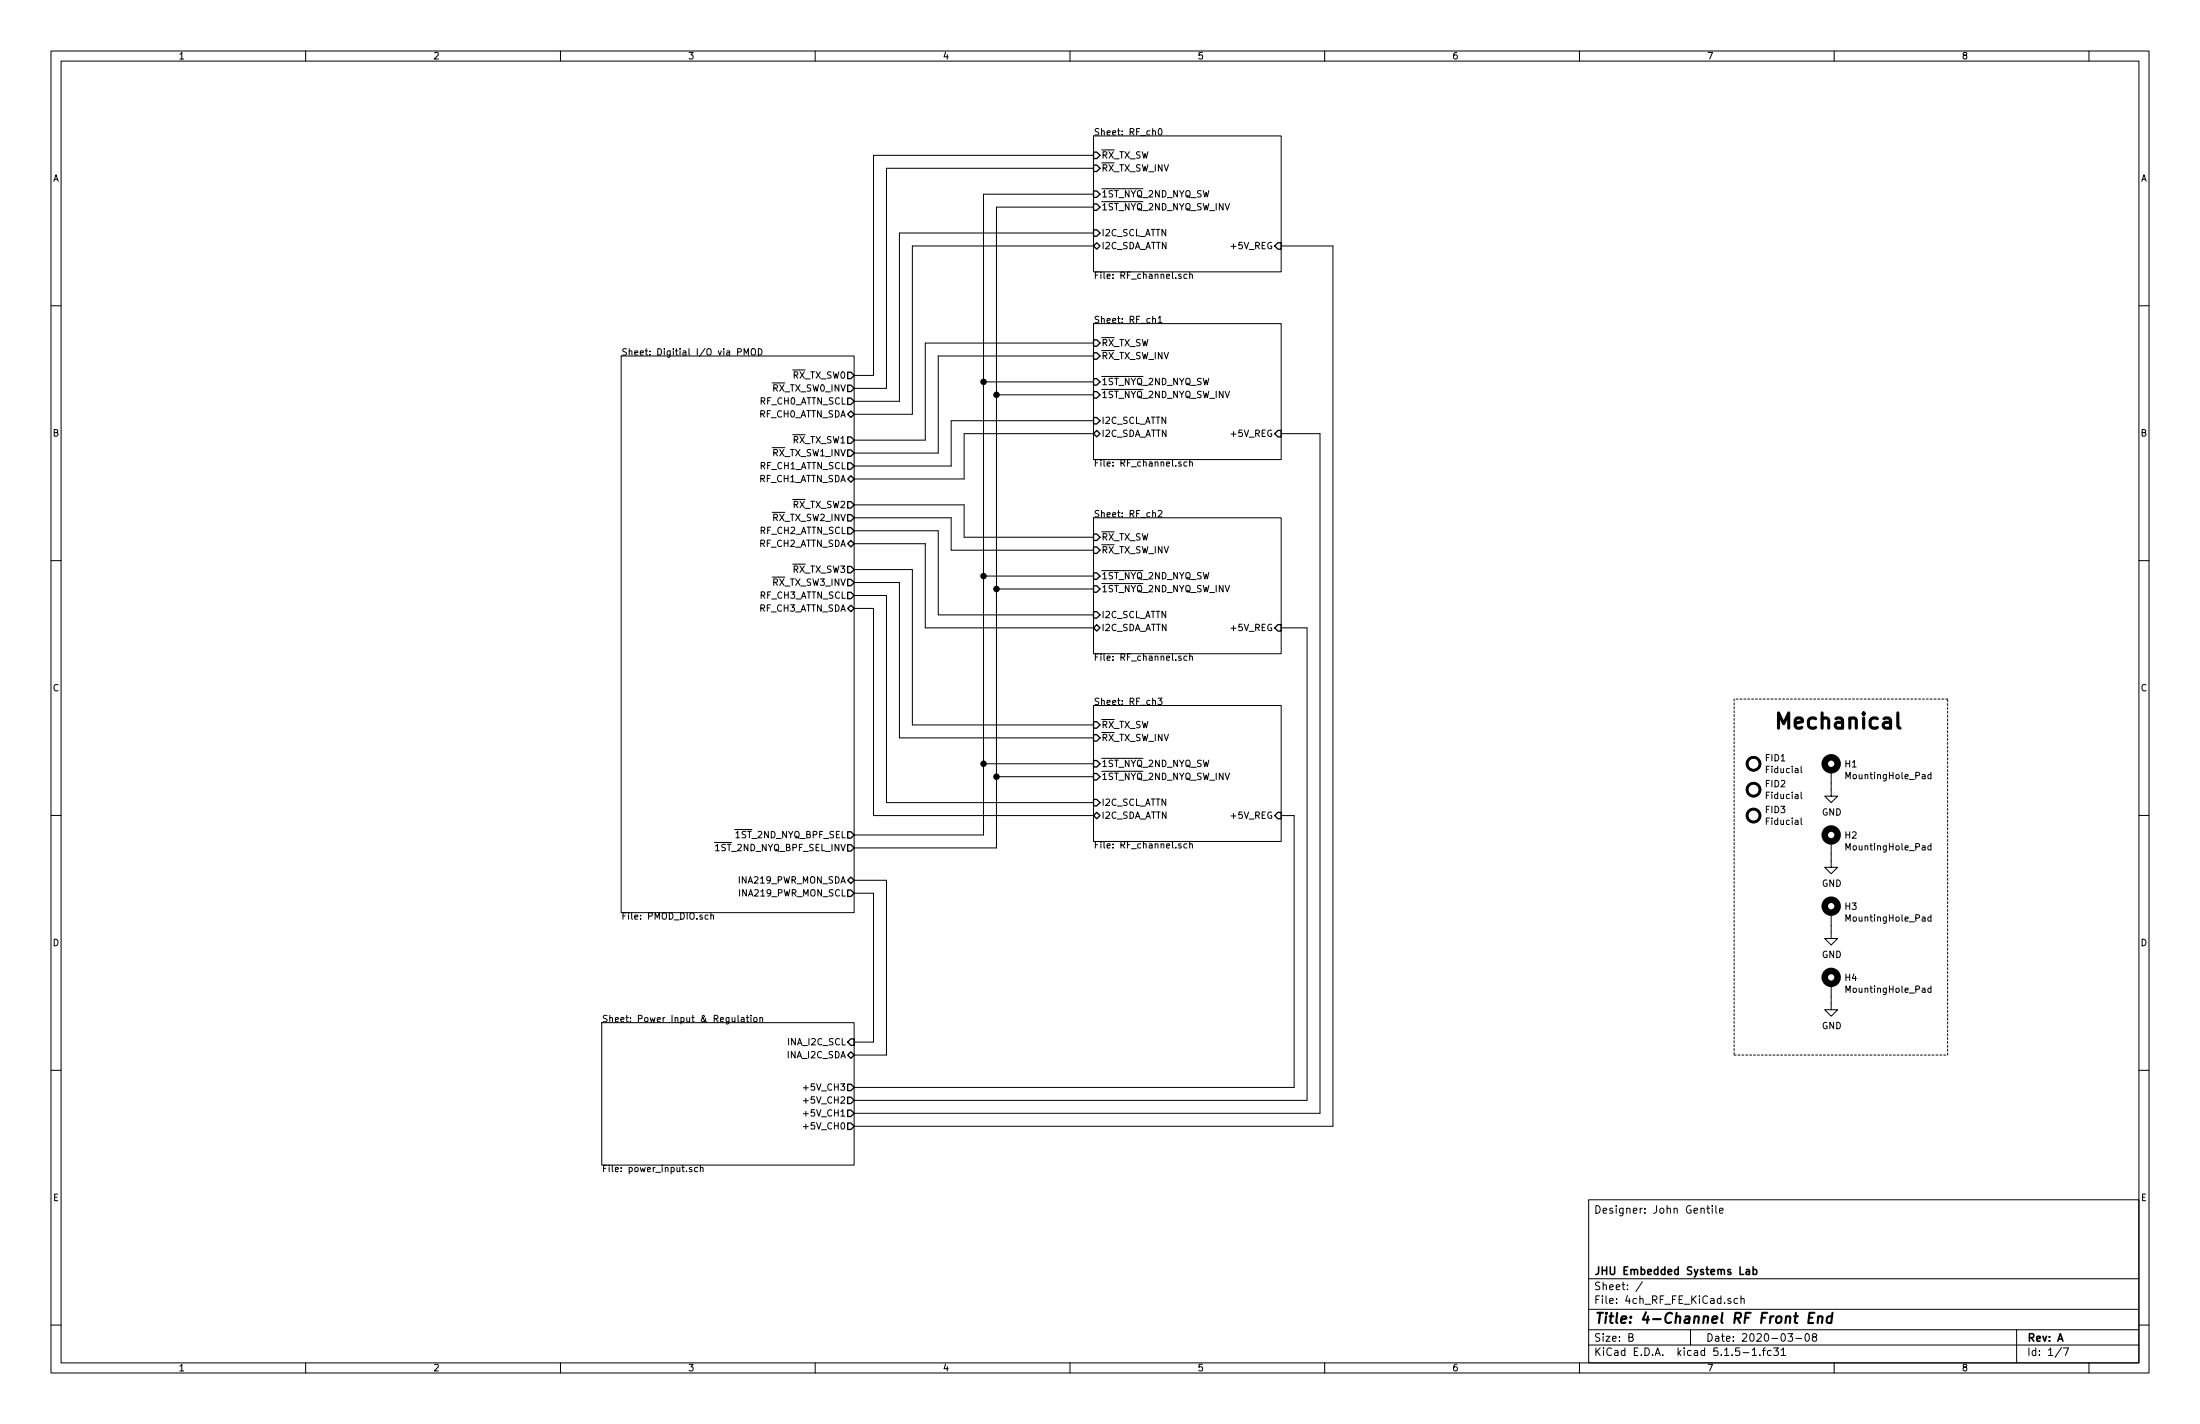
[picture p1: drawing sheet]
EESchema Schematic File Version 4
EELAYER 30 0
EELAYER END
$Descr B 17000 11000
encoding utf-8
Sheet 1 7
Title "4-Channel RF Front End"
Date "2020-03-08"
Rev "A"
Comp "JHU Embedded Systems Lab"
Comment1 ""
Comment2 ""
Comment3 ""
Comment4 "Designer: John Gentile"
$EndDescr
$Sheet
S 4650 7900 1950 1100
U 5E5BBCD5
F0 "Power Input & Regulation" 50
F1 "power_input.sch" 50
F2 "INA_I2C_SCL" I R 6600 8050 50 
F3 "INA_I2C_SDA" B R 6600 8150 50 
F4 "+5V_CH0" O R 6600 8700 50 
F5 "+5V_CH1" O R 6600 8600 50 
F6 "+5V_CH2" O R 6600 8500 50 
F7 "+5V_CH3" O R 6600 8400 50 
$EndSheet
$Sheet
S 4800 2750 1800 4300
U 5E86F12A
F0 "Digitial I/O via PMOD" 50
F1 "PMOD_DIO.sch" 50
F2 "~RX~_TX_SW3" O R 6600 4400 50 
F3 "~RX~_TX_SW2" O R 6600 3900 50 
F4 "~RX~_TX_SW1" O R 6600 3400 50 
F5 "~RX~_TX_SW0" O R 6600 2900 50 
F6 "RF_CH0_ATTN_SCL" O R 6600 3100 50 
F7 "RF_CH0_ATTN_SDA" B R 6600 3200 50 
F8 "RF_CH1_ATTN_SCL" O R 6600 3600 50 
F9 "RF_CH1_ATTN_SDA" B R 6600 3700 50 
F10 "RF_CH2_ATTN_SCL" O R 6600 4100 50 
F11 "RF_CH2_ATTN_SDA" B R 6600 4200 50 
F12 "RF_CH3_ATTN_SCL" O R 6600 4600 50 
F13 "RF_CH3_ATTN_SDA" B R 6600 4700 50 
F14 "INA219_PWR_MON_SCL" O R 6600 6900 50 
F15 "INA219_PWR_MON_SDA" B R 6600 6800 50 
F16 "~RX~_TX_SW0_INV" O R 6600 3000 50 
F17 "~RX~_TX_SW1_INV" O R 6600 3500 50 
F18 "~RX~_TX_SW2_INV" O R 6600 4000 50 
F19 "~RX~_TX_SW3_INV" O R 6600 4500 50 
F20 "~1ST~_2ND_NYQ_BPF_SEL_INV" O R 6600 6550 50 
F21 "~1ST~_2ND_NYQ_BPF_SEL" O R 6600 6450 50 
$EndSheet
$Sheet
S 8450 1050 1450 1050
U 5E5AB76A
F0 "RF_ch0" 50
F1 "RF_channel.sch" 50
F2 "~RX~_TX_SW" I L 8450 1200 50 
F3 "I2C_SCL_ATTN" I L 8450 1800 50 
F4 "I2C_SDA_ATTN" B L 8450 1900 50 
F5 "~RX~_TX_SW_INV" I L 8450 1300 50 
F6 "~1ST_NYQ~_2ND_NYQ_SW" I L 8450 1500 50 
F7 "~1ST_NYQ~_2ND_NYQ_SW_INV" I L 8450 1600 50 
F8 "+5V_REG" I R 9900 1900 50 
$EndSheet
$Sheet
S 8450 2500 1450 1050
U 5F1B5C00
F0 "RF_ch1" 50
F1 "RF_channel.sch" 50
F2 "~RX~_TX_SW" I L 8450 2650 50 
F3 "I2C_SCL_ATTN" I L 8450 3250 50 
F4 "I2C_SDA_ATTN" B L 8450 3350 50 
F5 "~RX~_TX_SW_INV" I L 8450 2750 50 
F6 "~1ST_NYQ~_2ND_NYQ_SW" I L 8450 2950 50 
F7 "~1ST_NYQ~_2ND_NYQ_SW_INV" I L 8450 3050 50 
F8 "+5V_REG" I R 9900 3350 50 
$EndSheet
$Sheet
S 8450 5450 1450 1050
U 5F1B6B42
F0 "RF_ch3" 50
F1 "RF_channel.sch" 50
F2 "~RX~_TX_SW" I L 8450 5600 50 
F3 "I2C_SCL_ATTN" I L 8450 6200 50 
F4 "I2C_SDA_ATTN" B L 8450 6300 50 
F5 "~RX~_TX_SW_INV" I L 8450 5700 50 
F6 "~1ST_NYQ~_2ND_NYQ_SW" I L 8450 5900 50 
F7 "~1ST_NYQ~_2ND_NYQ_SW_INV" I L 8450 6000 50 
F8 "+5V_REG" I R 9900 6300 50 
$EndSheet
Wire Wire Line
	6600 2900 6750 2900
Wire Wire Line
	6750 2900 6750 1200
Wire Wire Line
	6750 1200 8450 1200
Wire Wire Line
	8450 1300 6850 1300
Wire Wire Line
	6850 1300 6850 3000
Wire Wire Line
	6850 3000 6600 3000
Wire Wire Line
	6600 3100 6950 3100
Wire Wire Line
	6950 3100 6950 1800
Wire Wire Line
	6950 1800 8450 1800
Wire Wire Line
	8450 1900 7050 1900
Wire Wire Line
	7050 1900 7050 3200
Wire Wire Line
	7050 3200 6600 3200
Wire Wire Line
	8450 2650 7150 2650
Wire Wire Line
	7150 2650 7150 3400
Wire Wire Line
	7150 3400 6600 3400
Wire Wire Line
	6600 3500 7250 3500
Wire Wire Line
	7250 3500 7250 2750
Wire Wire Line
	7250 2750 8450 2750
Wire Wire Line
	8450 3250 7350 3250
Wire Wire Line
	7350 3250 7350 3600
Wire Wire Line
	7350 3600 6600 3600
Wire Wire Line
	6600 3700 7450 3700
Wire Wire Line
	7450 3700 7450 3350
Wire Wire Line
	7450 3350 8450 3350
Wire Wire Line
	6600 3900 7450 3900
Wire Wire Line
	7450 3900 7450 4150
Wire Wire Line
	7450 4150 8450 4150
Wire Wire Line
	8450 4250 7350 4250
Wire Wire Line
	7350 4250 7350 4000
Wire Wire Line
	7350 4000 6600 4000
Wire Wire Line
	6600 4100 7250 4100
Wire Wire Line
	7250 4100 7250 4750
Wire Wire Line
	7250 4750 8450 4750
Wire Wire Line
	6600 4200 7150 4200
Wire Wire Line
	7150 4200 7150 4850
Wire Wire Line
	7150 4850 8450 4850
Wire Wire Line
	6600 4400 7050 4400
Wire Wire Line
	7050 4400 7050 5600
Wire Wire Line
	7050 5600 8450 5600
Wire Wire Line
	8450 5700 6950 5700
Wire Wire Line
	6950 5700 6950 4500
Wire Wire Line
	6950 4500 6600 4500
Wire Wire Line
	6600 4600 6850 4600
Wire Wire Line
	6850 4600 6850 6200
Wire Wire Line
	6850 6200 8450 6200
Wire Wire Line
	8450 6300 6750 6300
Wire Wire Line
	6750 6300 6750 4700
Wire Wire Line
	6750 4700 6600 4700
Wire Wire Line
	8450 1500 7600 1500
Wire Wire Line
	7600 1500 7600 2950
Wire Wire Line
	7600 6450 6600 6450
Wire Wire Line
	8450 1600 7700 1600
Wire Wire Line
	7700 1600 7700 3050
Wire Wire Line
	7700 6550 6600 6550
Wire Wire Line
	8450 2950 7600 2950
Connection ~ 7600 2950
Wire Wire Line
	8450 3050 7700 3050
Connection ~ 7700 3050
Wire Wire Line
	7700 3050 7700 4550
Wire Wire Line
	8450 4450 7600 4450
Wire Wire Line
	7600 2950 7600 4450
Connection ~ 7600 4450
Wire Wire Line
	7600 4450 7600 5900
Wire Wire Line
	8450 4550 7700 4550
Connection ~ 7700 4550
Wire Wire Line
	7700 4550 7700 6000
Wire Wire Line
	8450 5900 7600 5900
Connection ~ 7600 5900
Wire Wire Line
	7600 5900 7600 6450
Wire Wire Line
	8450 6000 7700 6000
Connection ~ 7700 6000
Wire Wire Line
	7700 6000 7700 6550
Wire Wire Line
	6600 8050 6750 8050
Wire Wire Line
	6750 8050 6750 6900
Wire Wire Line
	6750 6900 6600 6900
Wire Wire Line
	6600 6800 6850 6800
Wire Wire Line
	6850 6800 6850 8150
Wire Wire Line
	6850 8150 6600 8150
Wire Wire Line
	6600 8400 10000 8400
Wire Wire Line
	10000 8400 10000 6300
Wire Wire Line
	10000 6300 9900 6300
Wire Wire Line
	6600 8500 10100 8500
Wire Wire Line
	10100 8500 10100 4850
Wire Wire Line
	10100 4850 9900 4850
Wire Wire Line
	6600 8600 10200 8600
Wire Wire Line
	10200 8600 10200 3350
Wire Wire Line
	10200 3350 9900 3350
Wire Wire Line
	6600 8700 10300 8700
Wire Wire Line
	10300 8700 10300 1900
Wire Wire Line
	10300 1900 9900 1900
$Sheet
S 8450 4000 1450 1050
U 5F1B6B3A
F0 "RF_ch2" 50
F1 "RF_channel.sch" 50
F2 "~RX~_TX_SW" I L 8450 4150 50 
F3 "I2C_SCL_ATTN" I L 8450 4750 50 
F4 "I2C_SDA_ATTN" B L 8450 4850 50 
F5 "~RX~_TX_SW_INV" I L 8450 4250 50 
F6 "~1ST_NYQ~_2ND_NYQ_SW" I L 8450 4450 50 
F7 "~1ST_NYQ~_2ND_NYQ_SW_INV" I L 8450 4550 50 
F8 "+5V_REG" I R 9900 4850 50 
$EndSheet
$Comp
L Mechanical:Fiducial FID1
U 1 1
P 13550 5900
F 0 "FID1" H 13635 5946 50  0000 L CNN
F 1 "Fiducial" H 13635 5855 50  0000 L CNN
F 2 "Fiducial:Fiducial_1mm_Mask2mm" H 13550 5900 50  0001 C CNN
F 3 "~" H 13550 5900 50  0001 C CNN
	1    13550 5900
	1    0    0    -1  
$EndComp
$Comp
L Mechanical:Fiducial FID2
U 1 1
P 13550 6100
F 0 "FID2" H 13635 6146 50  0000 L CNN
F 1 "Fiducial" H 13635 6055 50  0000 L CNN
F 2 "Fiducial:Fiducial_1mm_Mask2mm" H 13550 6100 50  0001 C CNN
F 3 "~" H 13550 6100 50  0001 C CNN
	1    13550 6100
	1    0    0    -1  
$EndComp
$Comp
L Mechanical:Fiducial FID3
U 1 1
P 13550 6300
F 0 "FID3" H 13635 6346 50  0000 L CNN
F 1 "Fiducial" H 13635 6255 50  0000 L CNN
F 2 "Fiducial:Fiducial_1mm_Mask2mm" H 13550 6300 50  0001 C CNN
F 3 "~" H 13550 6300 50  0001 C CNN
	1    13550 6300
	1    0    0    -1  
$EndComp
$Comp
L Mechanical:MountingHole_Pad H1
U 1 1
P 14150 5950
F 0 "H1" H 14250 5999 50  0000 L CNN
F 1 "MountingHole_Pad" H 14250 5908 50  0000 L CNN
F 2 "MountingHole:MountingHole_3.7mm_Pad_Via" H 14150 5950 50  0001 C CNN
F 3 "~" H 14150 5950 50  0001 C CNN
	1    14150 5950
	1    0    0    -1  
$EndComp
$Comp
L power:GND #PWR0197
U 1 1
P 14150 6100
F 0 "#PWR0197" H 14150 5850 50  0001 C CNN
F 1 "GND" H 14155 5927 50  0000 C CNN
F 2 "" H 14150 6100 50  0001 C CNN
F 3 "" H 14150 6100 50  0001 C CNN
	1    14150 6100
	1    0    0    -1  
$EndComp
Wire Wire Line
	14150 6100 14150 6050
$Comp
L Mechanical:MountingHole_Pad H2
U 1 1
P 14150 6500
F 0 "H2" H 14250 6549 50  0000 L CNN
F 1 "MountingHole_Pad" H 14250 6458 50  0000 L CNN
F 2 "MountingHole:MountingHole_3.7mm_Pad_Via" H 14150 6500 50  0001 C CNN
F 3 "~" H 14150 6500 50  0001 C CNN
	1    14150 6500
	1    0    0    -1  
$EndComp
$Comp
L power:GND #PWR0198
U 1 1
P 14150 6650
F 0 "#PWR0198" H 14150 6400 50  0001 C CNN
F 1 "GND" H 14155 6477 50  0000 C CNN
F 2 "" H 14150 6650 50  0001 C CNN
F 3 "" H 14150 6650 50  0001 C CNN
	1    14150 6650
	1    0    0    -1  
$EndComp
Wire Wire Line
	14150 6650 14150 6600
$Comp
L Mechanical:MountingHole_Pad H3
U 1 1
P 14150 7050
F 0 "H3" H 14250 7099 50  0000 L CNN
F 1 "MountingHole_Pad" H 14250 7008 50  0000 L CNN
F 2 "MountingHole:MountingHole_3.7mm_Pad_Via" H 14150 7050 50  0001 C CNN
F 3 "~" H 14150 7050 50  0001 C CNN
	1    14150 7050
	1    0    0    -1  
$EndComp
$Comp
L power:GND #PWR0199
U 1 1
P 14150 7200
F 0 "#PWR0199" H 14150 6950 50  0001 C CNN
F 1 "GND" H 14155 7027 50  0000 C CNN
F 2 "" H 14150 7200 50  0001 C CNN
F 3 "" H 14150 7200 50  0001 C CNN
	1    14150 7200
	1    0    0    -1  
$EndComp
Wire Wire Line
	14150 7200 14150 7150
$Comp
L Mechanical:MountingHole_Pad H4
U 1 1
P 14150 7600
F 0 "H4" H 14250 7649 50  0000 L CNN
F 1 "MountingHole_Pad" H 14250 7558 50  0000 L CNN
F 2 "MountingHole:MountingHole_3.7mm_Pad_Via" H 14150 7600 50  0001 C CNN
F 3 "~" H 14150 7600 50  0001 C CNN
	1    14150 7600
	1    0    0    -1  
$EndComp
$Comp
L power:GND #PWR0200
U 1 1
P 14150 7750
F 0 "#PWR0200" H 14150 7500 50  0001 C CNN
F 1 "GND" H 14155 7577 50  0000 C CNN
F 2 "" H 14150 7750 50  0001 C CNN
F 3 "" H 14150 7750 50  0001 C CNN
	1    14150 7750
	1    0    0    -1  
$EndComp
Wire Wire Line
	14150 7750 14150 7700
Text Notes 13700 5650 0    118  ~ 24
Mechanical
Wire Notes Line
	13400 5400 13400 8150
Wire Notes Line
	13400 8150 15050 8150
Wire Notes Line
	15050 8150 15050 5400
Wire Notes Line
	15050 5400 13400 5400
$EndSCHEMATC
